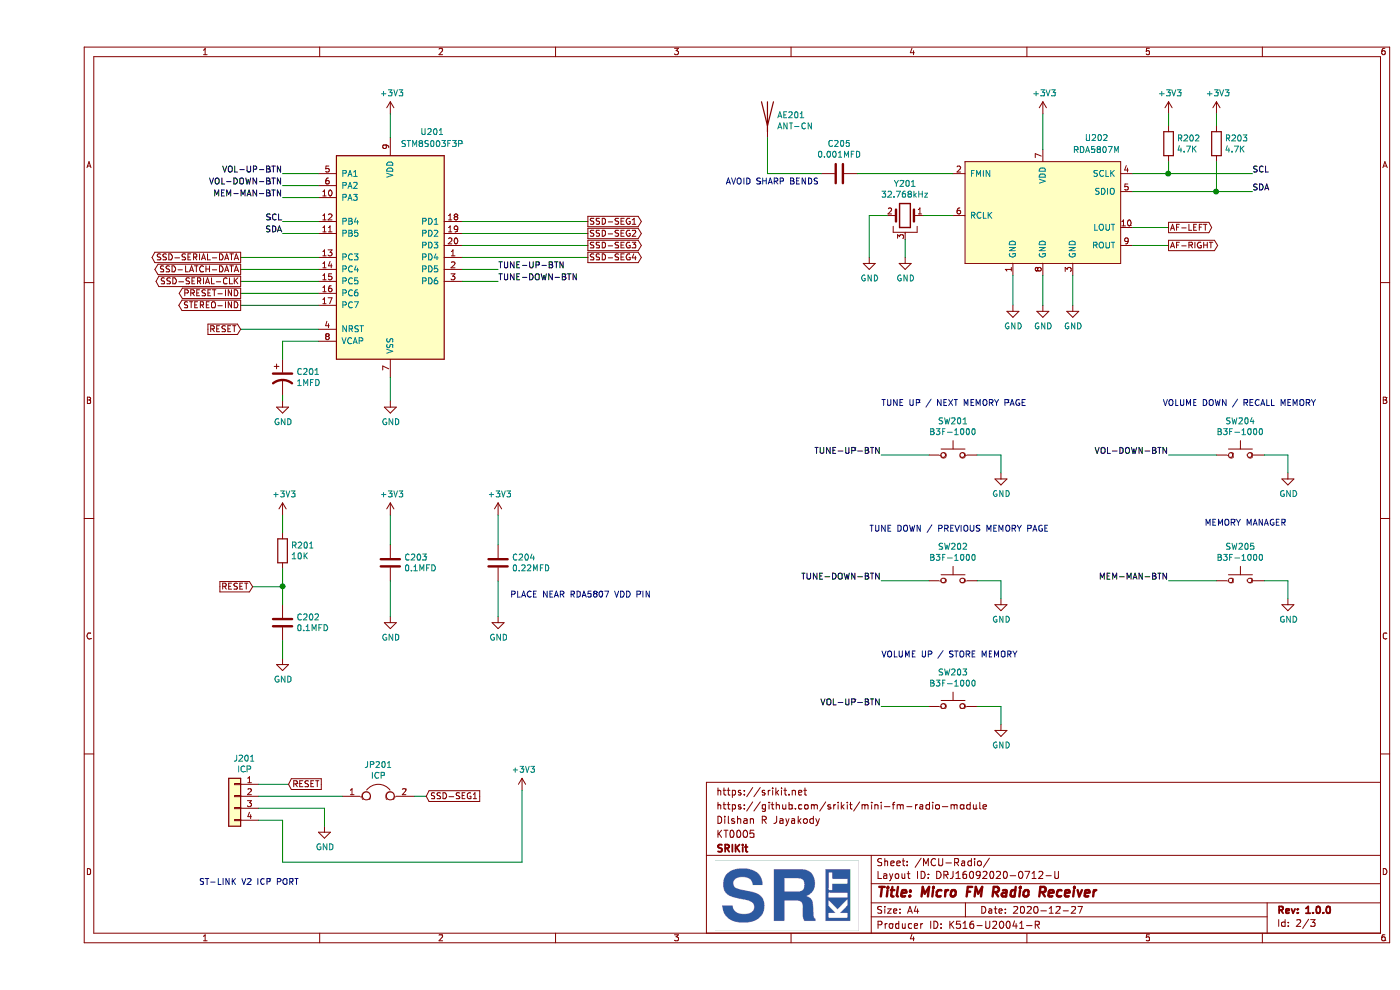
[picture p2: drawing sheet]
EESchema Schematic File Version 4
EELAYER 30 0
EELAYER END
$Descr A4 11693 8268
encoding utf-8
Sheet 2 3
Title "Micro FM Radio Receiver"
Date "2020-12-27"
Rev "1.0.0"
Comp "SRIKit"
Comment1 "KT0005"
Comment2 "Dilshan R Jayakody"
Comment3 "https://github.com/srikit/mini-fm-radio-module"
Comment4 "https://srikit.net"
$EndDescr
$Comp
L Device:C C202
U 1 1
P 2050 5200
F 0 "C202" H 2165 5246 50  0000 L CNN
F 1 "0.1MFD" H 2165 5155 50  0000 L CNN
F 2 "Capacitor_SMD:C_0805_2012Metric_Pad1.18x1.45mm_HandSolder" H 2088 5050 50  0001 C CNN
F 3 "~" H 2050 5200 50  0001 C CNN
	1    2050 5200
	1    0    0    -1  
$EndComp
$Comp
L Device:R R201
U 1 1
P 2050 4600
F 0 "R201" H 2120 4646 50  0000 L CNN
F 1 "10K" H 2120 4555 50  0000 L CNN
F 2 "Resistor_SMD:R_0805_2012Metric_Pad1.20x1.40mm_HandSolder" V 1980 4600 50  0001 C CNN
F 3 "~" H 2050 4600 50  0001 C CNN
	1    2050 4600
	1    0    0    -1  
$EndComp
$Comp
L power:+3V3 #PWR0201
U 1 1
P 2050 4300
F 0 "#PWR0201" H 2050 4150 50  0001 C CNN
F 1 "+3V3" H 2065 4473 50  0000 C CNN
F 2 "" H 2050 4300 50  0001 C CNN
F 3 "" H 2050 4300 50  0001 C CNN
	1    2050 4300
	1    0    0    -1  
$EndComp
$Comp
L power:GND #PWR0202
U 1 1
P 2050 5500
F 0 "#PWR0202" H 2050 5250 50  0001 C CNN
F 1 "GND" H 2055 5327 50  0000 C CNN
F 2 "" H 2050 5500 50  0001 C CNN
F 3 "" H 2050 5500 50  0001 C CNN
	1    2050 5500
	1    0    0    -1  
$EndComp
Wire Wire Line
	2050 4300 2050 4450
Wire Wire Line
	2050 5350 2050 5500
Wire Wire Line
	2050 4750 2050 4900
Text GLabel 1800 4900 0    50   Input ~ 0
RESET
Wire Wire Line
	1800 4900 2050 4900
Connection ~ 2050 4900
Wire Wire Line
	2050 4900 2050 5050
$Comp
L power:GND #PWR0211
U 1 1
P 8050 3950
F 0 "#PWR0211" H 8050 3700 50  0001 C CNN
F 1 "GND" H 8055 3777 50  0000 C CNN
F 2 "" H 8050 3950 50  0001 C CNN
F 3 "" H 8050 3950 50  0001 C CNN
	1    8050 3950
	1    0    0    -1  
$EndComp
Wire Wire Line
	7850 3800 8050 3800
Wire Wire Line
	8050 3800 8050 3950
Wire Wire Line
	7050 3800 7450 3800
Text Label 7050 3800 2    50   ~ 0
TUNE-UP-BTN
$Comp
L Switch:SW_Push SW202
U 1 1
P 7650 4850
F 0 "SW202" H 7650 5135 50  0000 C CNN
F 1 "B3F-1000" H 7650 5044 50  0000 C CNN
F 2 "Button_Switch_THT:SW_PUSH_6mm" H 7650 5050 50  0001 C CNN
F 3 "~" H 7650 5050 50  0001 C CNN
	1    7650 4850
	1    0    0    -1  
$EndComp
$Comp
L power:GND #PWR0212
U 1 1
P 8050 5000
F 0 "#PWR0212" H 8050 4750 50  0001 C CNN
F 1 "GND" H 8055 4827 50  0000 C CNN
F 2 "" H 8050 5000 50  0001 C CNN
F 3 "" H 8050 5000 50  0001 C CNN
	1    8050 5000
	1    0    0    -1  
$EndComp
Wire Wire Line
	7850 4850 8050 4850
Wire Wire Line
	8050 4850 8050 5000
$Comp
L Switch:SW_Push SW203
U 1 1
P 7650 5900
F 0 "SW203" H 7650 6185 50  0000 C CNN
F 1 "B3F-1000" H 7650 6094 50  0000 C CNN
F 2 "Button_Switch_THT:SW_PUSH_6mm" H 7650 6100 50  0001 C CNN
F 3 "~" H 7650 6100 50  0001 C CNN
	1    7650 5900
	1    0    0    -1  
$EndComp
$Comp
L power:GND #PWR0213
U 1 1
P 8050 6050
F 0 "#PWR0213" H 8050 5800 50  0001 C CNN
F 1 "GND" H 8055 5877 50  0000 C CNN
F 2 "" H 8050 6050 50  0001 C CNN
F 3 "" H 8050 6050 50  0001 C CNN
	1    8050 6050
	1    0    0    -1  
$EndComp
Wire Wire Line
	7850 5900 8050 5900
Wire Wire Line
	8050 5900 8050 6050
Wire Wire Line
	7050 4850 7450 4850
Wire Wire Line
	7050 5900 7450 5900
Text Label 7050 4850 2    50   ~ 0
TUNE-DOWN-BTN
Text Label 7050 5900 2    50   ~ 0
VOL-UP-BTN
$Comp
L power:GND #PWR0220
U 1 1
P 10450 3950
F 0 "#PWR0220" H 10450 3700 50  0001 C CNN
F 1 "GND" H 10455 3777 50  0000 C CNN
F 2 "" H 10450 3950 50  0001 C CNN
F 3 "" H 10450 3950 50  0001 C CNN
	1    10450 3950
	1    0    0    -1  
$EndComp
Wire Wire Line
	10250 3800 10450 3800
Wire Wire Line
	10450 3800 10450 3950
Wire Wire Line
	9450 3800 9850 3800
$Comp
L Switch:SW_Push SW205
U 1 1
P 10050 4850
F 0 "SW205" H 10050 5135 50  0000 C CNN
F 1 "B3F-1000" H 10050 5044 50  0000 C CNN
F 2 "Button_Switch_THT:SW_PUSH_6mm" H 10050 5050 50  0001 C CNN
F 3 "~" H 10050 5050 50  0001 C CNN
	1    10050 4850
	1    0    0    -1  
$EndComp
$Comp
L power:GND #PWR0221
U 1 1
P 10450 5000
F 0 "#PWR0221" H 10450 4750 50  0001 C CNN
F 1 "GND" H 10455 4827 50  0000 C CNN
F 2 "" H 10450 5000 50  0001 C CNN
F 3 "" H 10450 5000 50  0001 C CNN
	1    10450 5000
	1    0    0    -1  
$EndComp
Wire Wire Line
	10250 4850 10450 4850
Wire Wire Line
	10450 4850 10450 5000
Wire Wire Line
	9450 4850 9850 4850
Text Label 9450 3800 2    50   ~ 0
VOL-DOWN-BTN
Text Label 9450 4850 2    50   ~ 0
MEM-MAN-BTN
$Comp
L Device:C C203
U 1 1
P 2950 4700
F 0 "C203" H 3065 4746 50  0000 L CNN
F 1 "0.1MFD" H 3065 4655 50  0000 L CNN
F 2 "Capacitor_SMD:C_0805_2012Metric_Pad1.18x1.45mm_HandSolder" H 2988 4550 50  0001 C CNN
F 3 "~" H 2950 4700 50  0001 C CNN
	1    2950 4700
	1    0    0    -1  
$EndComp
$Comp
L power:+3V3 #PWR0204
U 1 1
P 2950 4300
F 0 "#PWR0204" H 2950 4150 50  0001 C CNN
F 1 "+3V3" H 2965 4473 50  0000 C CNN
F 2 "" H 2950 4300 50  0001 C CNN
F 3 "" H 2950 4300 50  0001 C CNN
	1    2950 4300
	1    0    0    -1  
$EndComp
$Comp
L power:GND #PWR0205
U 1 1
P 2950 5150
F 0 "#PWR0205" H 2950 4900 50  0001 C CNN
F 1 "GND" H 2955 4977 50  0000 C CNN
F 2 "" H 2950 5150 50  0001 C CNN
F 3 "" H 2950 5150 50  0001 C CNN
	1    2950 5150
	1    0    0    -1  
$EndComp
Wire Wire Line
	2950 4300 2950 4550
Wire Wire Line
	2950 4850 2950 5150
$Comp
L Device:C C204
U 1 1
P 3850 4700
F 0 "C204" H 3965 4746 50  0000 L CNN
F 1 "0.22MFD" H 3965 4655 50  0000 L CNN
F 2 "Capacitor_SMD:C_0805_2012Metric_Pad1.18x1.45mm_HandSolder" H 3888 4550 50  0001 C CNN
F 3 "~" H 3850 4700 50  0001 C CNN
	1    3850 4700
	1    0    0    -1  
$EndComp
$Comp
L power:+3V3 #PWR0206
U 1 1
P 3850 4300
F 0 "#PWR0206" H 3850 4150 50  0001 C CNN
F 1 "+3V3" H 3865 4473 50  0000 C CNN
F 2 "" H 3850 4300 50  0001 C CNN
F 3 "" H 3850 4300 50  0001 C CNN
	1    3850 4300
	1    0    0    -1  
$EndComp
$Comp
L power:GND #PWR0207
U 1 1
P 3850 5150
F 0 "#PWR0207" H 3850 4900 50  0001 C CNN
F 1 "GND" H 3855 4977 50  0000 C CNN
F 2 "" H 3850 5150 50  0001 C CNN
F 3 "" H 3850 5150 50  0001 C CNN
	1    3850 5150
	1    0    0    -1  
$EndComp
Wire Wire Line
	3850 4300 3850 4550
Wire Wire Line
	3850 4850 3850 5150
$Comp
L Connector_Generic:Conn_01x04 J201
U 1 1
P 1650 6650
F 0 "J201" H 1568 6967 50  0000 C CNN
F 1 "ICP" H 1568 6876 50  0000 C CNN
F 2 "micro-fm-radio-footprint:pogo-2.54mmx4" H 1650 6650 50  0001 C CNN
F 3 "~" H 1650 6650 50  0001 C CNN
	1    1650 6650
	-1   0    0    -1  
$EndComp
Text GLabel 2100 6550 2    50   Input ~ 0
RESET
Wire Wire Line
	1850 6550 2100 6550
Text GLabel 3250 6650 2    50   Input ~ 0
SSD-SEG1
$Comp
L Device:Jumper JP201
U 1 1
P 2850 6650
F 0 "JP201" H 2850 6914 50  0000 C CNN
F 1 "ICP" H 2850 6823 50  0000 C CNN
F 2 "Jumper:SolderJumper-2_P1.3mm_Bridged_Pad1.0x1.5mm" H 2850 6650 50  0001 C CNN
F 3 "~" H 2850 6650 50  0001 C CNN
	1    2850 6650
	1    0    0    -1  
$EndComp
Wire Wire Line
	1850 6650 2550 6650
Wire Wire Line
	3150 6650 3250 6650
$Comp
L power:GND #PWR0203
U 1 1
P 2400 6900
F 0 "#PWR0203" H 2400 6650 50  0001 C CNN
F 1 "GND" H 2405 6727 50  0000 C CNN
F 2 "" H 2400 6900 50  0001 C CNN
F 3 "" H 2400 6900 50  0001 C CNN
	1    2400 6900
	1    0    0    -1  
$EndComp
Wire Wire Line
	1850 6750 2400 6750
Wire Wire Line
	2400 6750 2400 6900
$Comp
L power:+3V3 #PWR0208
U 1 1
P 4050 6600
F 0 "#PWR0208" H 4050 6450 50  0001 C CNN
F 1 "+3V3" H 4065 6773 50  0000 C CNN
F 2 "" H 4050 6600 50  0001 C CNN
F 3 "" H 4050 6600 50  0001 C CNN
	1    4050 6600
	1    0    0    -1  
$EndComp
Wire Wire Line
	4050 6600 4050 7200
Wire Wire Line
	4050 7200 2050 7200
Wire Wire Line
	2050 7200 2050 6850
Wire Wire Line
	2050 6850 1850 6850
$Comp
L Switch:SW_Push SW204
U 1 1
P 10050 3800
F 0 "SW204" H 10050 4085 50  0000 C CNN
F 1 "B3F-1000" H 10050 3994 50  0000 C CNN
F 2 "Button_Switch_THT:SW_PUSH_6mm" H 10050 4000 50  0001 C CNN
F 3 "~" H 10050 4000 50  0001 C CNN
	1    10050 3800
	1    0    0    -1  
$EndComp
$Comp
L Switch:SW_Push SW201
U 1 1
P 7650 3800
F 0 "SW201" H 7650 4085 50  0000 C CNN
F 1 "B3F-1000" H 7650 3994 50  0000 C CNN
F 2 "Button_Switch_THT:SW_PUSH_6mm" H 7650 4000 50  0001 C CNN
F 3 "~" H 7650 4000 50  0001 C CNN
	1    7650 3800
	1    0    0    -1  
$EndComp
Wire Wire Line
	1700 2750 2350 2750
Text GLabel 1700 2750 0    50   Input ~ 0
RESET
Wire Wire Line
	6100 1150 6100 1450
Wire Wire Line
	8400 950  8400 1250
Wire Wire Line
	9450 950  9450 1050
Wire Wire Line
	9850 950  9850 1050
Connection ~ 9850 1600
Wire Wire Line
	10150 1600 9850 1600
Wire Wire Line
	9150 1600 9850 1600
Wire Wire Line
	9850 1350 9850 1600
Connection ~ 9450 1450
Wire Wire Line
	9450 1450 10150 1450
Wire Wire Line
	9450 1450 9450 1350
$Comp
L power:+3V3 #PWR0219
U 1 1
P 9850 950
F 0 "#PWR0219" H 9850 800 50  0001 C CNN
F 1 "+3V3" H 9865 1123 50  0000 C CNN
F 2 "" H 9850 950 50  0001 C CNN
F 3 "" H 9850 950 50  0001 C CNN
	1    9850 950 
	1    0    0    -1  
$EndComp
$Comp
L power:+3V3 #PWR0218
U 1 1
P 9450 950
F 0 "#PWR0218" H 9450 800 50  0001 C CNN
F 1 "+3V3" H 9465 1123 50  0000 C CNN
F 2 "" H 9450 950 50  0001 C CNN
F 3 "" H 9450 950 50  0001 C CNN
	1    9450 950 
	1    0    0    -1  
$EndComp
$Comp
L Device:R R203
U 1 1
P 9850 1200
F 0 "R203" H 9920 1246 50  0000 L CNN
F 1 "4.7K" H 9920 1155 50  0000 L CNN
F 2 "Resistor_SMD:R_0805_2012Metric_Pad1.20x1.40mm_HandSolder" V 9780 1200 50  0001 C CNN
F 3 "~" H 9850 1200 50  0001 C CNN
	1    9850 1200
	1    0    0    -1  
$EndComp
$Comp
L Device:R R202
U 1 1
P 9450 1200
F 0 "R202" H 9520 1246 50  0000 L CNN
F 1 "4.7K" H 9520 1155 50  0000 L CNN
F 2 "Resistor_SMD:R_0805_2012Metric_Pad1.20x1.40mm_HandSolder" V 9380 1200 50  0001 C CNN
F 3 "~" H 9450 1200 50  0001 C CNN
	1    9450 1200
	1    0    0    -1  
$EndComp
Text Label 10150 1600 0    50   ~ 0
SDA
Text Label 10150 1450 0    50   ~ 0
SCL
Wire Wire Line
	9450 1450 9150 1450
Wire Wire Line
	9450 1900 9150 1900
Wire Wire Line
	9450 2050 9150 2050
Wire Wire Line
	6850 1450 7650 1450
Wire Wire Line
	6100 1450 6550 1450
$Comp
L Device:Antenna AE201
U 1 1
P 6100 950
F 0 "AE201" H 6180 939 50  0000 L CNN
F 1 "ANT-CN" H 6180 848 50  0000 L CNN
F 2 "TestPoint:TestPoint_Loop_D2.50mm_Drill1.0mm" H 6100 950 50  0001 C CNN
F 3 "~" H 6100 950 50  0001 C CNN
	1    6100 950 
	1    0    0    -1  
$EndComp
$Comp
L Device:C C205
U 1 1
P 6700 1450
F 0 "C205" V 6448 1450 50  0000 C CNN
F 1 "0.001MFD" V 6539 1450 50  0000 C CNN
F 2 "Capacitor_SMD:C_0805_2012Metric_Pad1.18x1.45mm_HandSolder" H 6738 1300 50  0001 C CNN
F 3 "~" H 6700 1450 50  0001 C CNN
	1    6700 1450
	0    1    1    0   
$EndComp
Wire Wire Line
	6950 1800 7100 1800
Wire Wire Line
	6950 2150 6950 1800
Wire Wire Line
	7250 2000 7250 2150
$Comp
L power:GND #PWR0209
U 1 1
P 6950 2150
F 0 "#PWR0209" H 6950 1900 50  0001 C CNN
F 1 "GND" H 6955 1977 50  0000 C CNN
F 2 "" H 6950 2150 50  0001 C CNN
F 3 "" H 6950 2150 50  0001 C CNN
	1    6950 2150
	1    0    0    -1  
$EndComp
$Comp
L power:GND #PWR0210
U 1 1
P 7250 2150
F 0 "#PWR0210" H 7250 1900 50  0001 C CNN
F 1 "GND" H 7255 1977 50  0000 C CNN
F 2 "" H 7250 2150 50  0001 C CNN
F 3 "" H 7250 2150 50  0001 C CNN
	1    7250 2150
	1    0    0    -1  
$EndComp
Wire Wire Line
	7400 1800 7650 1800
$Comp
L Device:Crystal_GND3 Y201
U 1 1
P 7250 1800
F 0 "Y201" H 7250 2068 50  0000 C CNN
F 1 "32.768kHz" H 7250 1977 50  0000 C CNN
F 2 "Crystal:Crystal_C38-LF_D3.0mm_L8.0mm_Horizontal_1EP_style2" H 7250 1800 50  0001 C CNN
F 3 "~" H 7250 1800 50  0001 C CNN
	1    7250 1800
	-1   0    0    -1  
$EndComp
$Comp
L power:+3V3 #PWR0215
U 1 1
P 8400 950
F 0 "#PWR0215" H 8400 800 50  0001 C CNN
F 1 "+3V3" H 8415 1123 50  0000 C CNN
F 2 "" H 8400 950 50  0001 C CNN
F 3 "" H 8400 950 50  0001 C CNN
	1    8400 950 
	1    0    0    -1  
$EndComp
Wire Wire Line
	8650 2300 8650 2550
Wire Wire Line
	8400 2300 8400 2550
Wire Wire Line
	8150 2300 8150 2550
$Comp
L power:GND #PWR0217
U 1 1
P 8650 2550
F 0 "#PWR0217" H 8650 2300 50  0001 C CNN
F 1 "GND" H 8655 2377 50  0000 C CNN
F 2 "" H 8650 2550 50  0001 C CNN
F 3 "" H 8650 2550 50  0001 C CNN
	1    8650 2550
	1    0    0    -1  
$EndComp
$Comp
L power:GND #PWR0216
U 1 1
P 8400 2550
F 0 "#PWR0216" H 8400 2300 50  0001 C CNN
F 1 "GND" H 8405 2377 50  0000 C CNN
F 2 "" H 8400 2550 50  0001 C CNN
F 3 "" H 8400 2550 50  0001 C CNN
	1    8400 2550
	1    0    0    -1  
$EndComp
$Comp
L power:GND #PWR0214
U 1 1
P 8150 2550
F 0 "#PWR0214" H 8150 2300 50  0001 C CNN
F 1 "GND" H 8155 2377 50  0000 C CNN
F 2 "" H 8150 2550 50  0001 C CNN
F 3 "" H 8150 2550 50  0001 C CNN
	1    8150 2550
	1    0    0    -1  
$EndComp
$Comp
L micro-fm-radio:RDA5807M U202
U 1 1
P 8150 1800
F 0 "U202" H 8850 2450 50  0000 C CNN
F 1 "RDA5807M" H 8850 2350 50  0000 C CNN
F 2 "Package_SO:MSOP-10_3x3mm_P0.5mm" H 8150 1800 50  0001 C CNN
F 3 "https://datasheet.lcsc.com/szlcsc/1903041501_RDA-Microelectronics-RDA5807M_C82537.pdf" H 8150 1800 50  0001 C CNN
	1    8150 1800
	1    0    0    -1  
$EndComp
Wire Wire Line
	1700 2550 2350 2550
Wire Wire Line
	2350 2450 1700 2450
Wire Wire Line
	1700 2350 2350 2350
Wire Wire Line
	2350 2250 1700 2250
Wire Wire Line
	1700 2150 2350 2150
Text GLabel 1700 2550 0    50   Output ~ 0
STEREO-IND
Text GLabel 1700 2450 0    50   Output ~ 0
PRESET-IND
Text GLabel 1700 2350 0    50   Output ~ 0
SSD-SERIAL-CLK
Text GLabel 1700 2250 0    50   Output ~ 0
SSD-LATCH-DATA
Text GLabel 1700 2150 0    50   Output ~ 0
SSD-SERIAL-DATA
Wire Wire Line
	2050 3300 2050 3350
Wire Wire Line
	2050 2850 2050 3000
Wire Wire Line
	2350 2850 2050 2850
$Comp
L power:GND #PWR0103
U 1 1
P 2050 3350
F 0 "#PWR0103" H 2050 3100 50  0001 C CNN
F 1 "GND" H 2055 3177 50  0000 C CNN
F 2 "" H 2050 3350 50  0001 C CNN
F 3 "" H 2050 3350 50  0001 C CNN
	1    2050 3350
	1    0    0    -1  
$EndComp
$Comp
L Device:CP1 C201
U 1 1
P 2050 3150
F 0 "C201" H 2165 3196 50  0000 L CNN
F 1 "1MFD" H 2165 3105 50  0000 L CNN
F 2 "Capacitor_SMD:C_0805_2012Metric_Pad1.18x1.45mm_HandSolder" H 2050 3150 50  0001 C CNN
F 3 "~" H 2050 3150 50  0001 C CNN
	1    2050 3150
	1    0    0    -1  
$EndComp
Text Label 2050 1950 2    50   ~ 0
SDA
Text Label 2050 1850 2    50   ~ 0
SCL
Wire Wire Line
	2050 1950 2350 1950
Wire Wire Line
	2050 1850 2350 1850
Text Label 2050 1650 2    50   ~ 0
MEM-MAN-BTN
Text Label 2050 1550 2    50   ~ 0
VOL-DOWN-BTN
Text Label 2050 1450 2    50   ~ 0
VOL-UP-BTN
Wire Wire Line
	2050 1450 2350 1450
Wire Wire Line
	2050 1550 2350 1550
Wire Wire Line
	2050 1650 2350 1650
Wire Wire Line
	3550 2150 4600 2150
Wire Wire Line
	3550 2050 4600 2050
Wire Wire Line
	3550 1950 4600 1950
Wire Wire Line
	3550 1850 4600 1850
Text Label 3850 2350 0    50   ~ 0
TUNE-DOWN-BTN
Text Label 3850 2250 0    50   ~ 0
TUNE-UP-BTN
Wire Wire Line
	3850 2350 3550 2350
Wire Wire Line
	3850 2250 3550 2250
Text GLabel 4600 2150 2    50   Output ~ 0
SSD-SEG4
Text GLabel 4600 2050 2    50   Output ~ 0
SSD-SEG3
Text GLabel 4600 1950 2    50   Output ~ 0
SSD-SEG2
Text GLabel 4600 1850 2    50   Output ~ 0
SSD-SEG1
Wire Wire Line
	2950 950  2950 1150
$Comp
L power:+3V3 #PWR0102
U 1 1
P 2950 950
F 0 "#PWR0102" H 2950 800 50  0001 C CNN
F 1 "+3V3" H 2965 1123 50  0000 C CNN
F 2 "" H 2950 950 50  0001 C CNN
F 3 "" H 2950 950 50  0001 C CNN
	1    2950 950 
	1    0    0    -1  
$EndComp
Wire Wire Line
	2950 3150 2950 3350
$Comp
L power:GND #PWR0101
U 1 1
P 2950 3350
F 0 "#PWR0101" H 2950 3100 50  0001 C CNN
F 1 "GND" H 2955 3177 50  0000 C CNN
F 2 "" H 2950 3350 50  0001 C CNN
F 3 "" H 2950 3350 50  0001 C CNN
	1    2950 3350
	1    0    0    -1  
$EndComp
$Comp
L MCU_ST_STM8:STM8S003F3P U201
U 1 1
P 2950 2150
F 0 "U201" H 3300 3200 50  0000 C CNN
F 1 "STM8S003F3P" H 3300 3100 50  0000 C CNN
F 2 "Package_SO:TSSOP-20_4.4x6.5mm_P0.65mm" H 3000 3250 50  0001 L CNN
F 3 "http://www.st.com/st-web-ui/static/active/en/resource/technical/document/datasheet/DM00024550.pdf" H 2900 1750 50  0001 C CNN
	1    2950 2150
	1    0    0    -1  
$EndComp
Text GLabel 9450 2050 2    50   Output ~ 0
AF-RIGHT
Text GLabel 9450 1900 2    50   Output ~ 0
AF-LEFT
Text Notes 3950 5000 0    50   ~ 0
PLACE NEAR RDA5807 VDD PIN
Text Notes 5750 1550 0    50   ~ 0
AVOID SHARP BENDS
Text Notes 7050 3400 0    50   ~ 0
TUNE UP / NEXT MEMORY PAGE
Text Notes 6950 4450 0    50   ~ 0
TUNE DOWN / PREVIOUS MEMORY PAGE
Text Notes 7050 5500 0    50   ~ 0
VOLUME UP / STORE MEMORY
Text Notes 9400 3400 0    50   ~ 0
VOLUME DOWN / RECALL MEMORY
Text Notes 9750 4400 0    50   ~ 0
MEMORY MANAGER
Text Notes 1350 7400 0    50   ~ 0
ST-LINK V2 ICP PORT
$EndSCHEMATC
